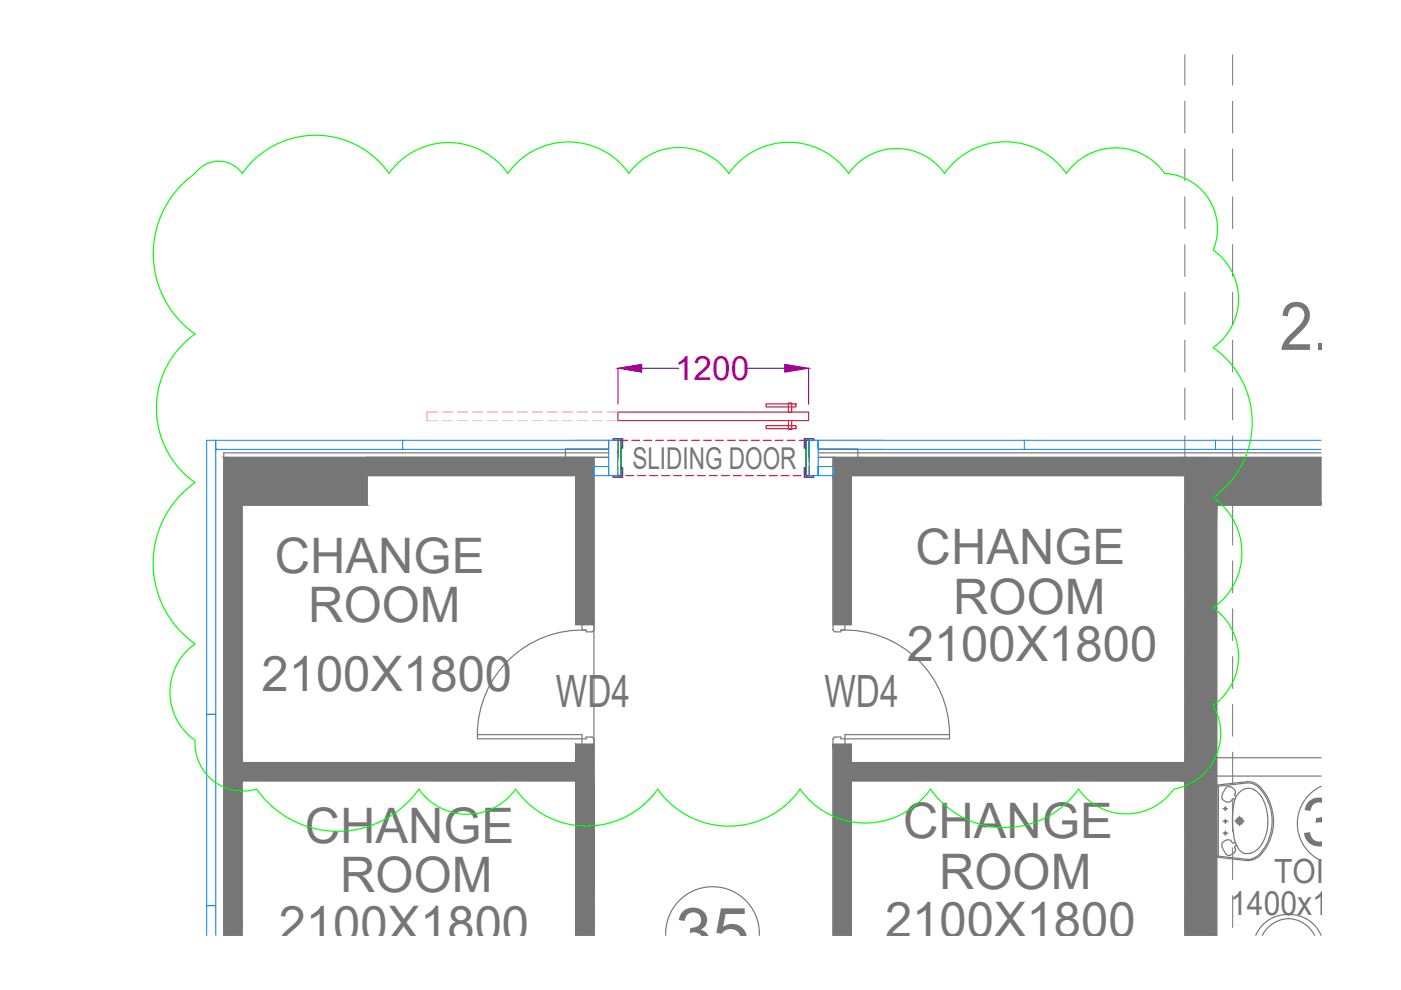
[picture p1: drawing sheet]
<svg xmlns="http://www.w3.org/2000/svg" width="297mm" height="210mm" viewBox="0 0 297 210" stroke-linecap="round" stroke-linejoin="round" font-family="sans-serif">
<!-- layer: 0 -->
<g fill="#767676" stroke="#767676" stroke-width=".21">
<path d="M176.6 157.8l3.9 40.5h-3.9zM176.6 157.8l3.9 40.5v-40.5zM180.5 157.8v40.5z"/>
<path d="M251.2 107.1l5.5 91.2h-5.5zM251.2 107.1l5.5 91.2 1.3-91.2zM258 107.1v91.2h-1.3z"/>
<path d="M180.5 161.7l70.7 3.9v-3.9zM180.5 161.7l70.7 3.9h-70.7z"/>
<path d="M176.6 97l74.6 3.9v-3.9zM176.6 97l74.6 3.9h-74.6z"/>
<path d="M176.6 100.9l3.9 31.5v-31.5zM176.6 100.9l3.9 31.5h-3.9z"/>
<path d="M77.9 97l48 3.9v-3.9zM77.9 97l48 3.9h-48z"/>
<path d="M122 100.9l3.9 31.5v-31.5zM122 100.9l3.9 31.5h-3.9z"/>
<path d="M122 157.8l3.9 3.9v-3.9zM122 157.8l3.9 3.9h-3.9z"/>
<path d="M47.4 107.1l3.9 54.6v-54.6zM47.4 107.1l3.9 54.6h-3.9z"/>
<path d="M47.4 161.7l78.5 3.9v-3.9zM47.4 161.7l78.5 3.9h-78.5z"/>
<path d="M122 165.6l3.9 32.7h-3.9zM122 165.6l3.9 32.7v-32.7zM125.9 165.6v32.7z"/>
<path d="M47.4 196l.8 2.3h-.8zM47.4 196l.8 2.3 3.1-2.3zM48.2 198.3l3.1-2.3v2.3z"/>
<path d="M47.4 165.6l3.9 30.6v-30.6zM47.4 165.6l3.9 30.6h-3.9z"/>
</g>
<g fill="none" stroke="#767676" stroke-width=".25">
<path d="M47.4 97h81.7h-51.2v10.1h-30.5zM47.4 96h81.7M125.9 97v101.3M129.1 95.2h-9.2v1.8M131 97h.1M131 95.2h.1M131 96h.1M131 93.3v3.7v-3.7M173.5 95.2h8.4v1.8M173.5 97h77.7M173.5 96h106.6M176.6 97v36.6l.4 .4h1.3v-.4h.9v-1.2"/>
<path d="M280.1 97h-28.9v10.1h28.9M47.4 107.1v91.2M51.3 107.1v54.6h70.7v-3.9h3.9M77.9 100.9h44.1v31.5h3.9M251.2 100.9h-70.7v31.5h-3.9M251.2 107.1v91.2M258 107.1v91.2M123.4 132.4v1.2h.9v.4h1.2l.4-.4M124.3 133.6a22.2 22.2 0 0 0-23.1 22.2M125.9 133.6h.1M178.3 133.6a22.2 22.2 0 0 1 23 22.2M125.9 156.6l-.4-.3h-1.2v.4h-23.1v-.9h22.2v2"/>
<path d="M125.9 156.7h.1M176.6 157.8h3.9v40.5M179.2 157.8v-2h22.1v.9h-23v-.4h-1.3l-.4 .4v41.6M47.4 165.6h74.6v32.7M51.3 165.6v32.7M180.5 161.7h70.7M180.5 165.6h70.7M258 166.5l6.2-.7a4 4 0 0 1 3.9 2.2 10.5 10.5 0 0 1-1.5 13.8l-.8 .4-1.3 .3-6.5-.8 .3-.5v-14.1zM258 166.7l6.4-.7a4 4 0 0 1 3.6 2.4 10.3 10.3 0 0 1-1.5 13.2l-.4 .2M258 164.5h22.1M258 160.7h22.1M259.3 171.4h.9"/>
<path d="M259.3 174.1h1.1M259.3 176.6h1.1M259.8 171v.9M259.8 173.7v.9M259.8 176.2v.9M261.8 174.1h2M261.9 178.5a.29 .29 0 0 1-.2 .3 .29 .29 0 0 1-.3-.1l-.2-.1a1.17 1.17 0 0 0-1.1-.6 1.17 1.17 0 0 0-1 .8 2.72 2.72 0 0 0 1.4 2.6 1.6 1.6 0 0 0 1.5-1.3l-.2-.7 .4-.1M262.1 168.9l-.2-.1-.2-.3a1.17 1.17 0 0 0-1-1.7l-.2-.1a2.72 2.72 0 0 0-1.4 2.7l.2 .2a1.22 1.22 0 0 0 2.1-.2l.2-.1 .2 .2M262.8 168a2.75 2.75 0 0 1 4.3 .5 9.9 9.9 0 0 1-.1 11.2 2.83 2.83 0 0 1-3.9 .8 7 7 0 0 1-1.7-4.9l-.1-2.6a9.9 9.9 0 0 1 1.1-4.5zM262.8 173.1v2M280.1 166.7a8.7 8.7 0 0 0-5 7.9 8.7 8.7 0 0 0 5 7.9M47.4 196.2h3.9"/>
<path d="M141.2 198.3a9.9 9.9 0 0 1 9.9-10.3 9.9 9.9 0 0 1 9.9 10.3M258 181.5l6.4 .7M266.1 181.8l-1 .4h-.7M266.2 198.3a7.6 7.6 0 0 1 7-4.4 7.6 7.6 0 0 1 6.9 4.4M267.6 198.3a6.1 6.1 0 0 1 5.6-3.5 6.1 6.1 0 0 1 5.5 3.5"/>
<circle cx="259.8" cy="176.6" r=".22"/>
<circle cx="259.8" cy="171.4" r=".22"/>
<circle cx="259.8" cy="174.1" r=".22"/>
<circle cx="262.8" cy="174.1" r=".52"/>
<circle cx="262.8" cy="174.1" r=".37"/>
<circle cx="262.8" cy="174.1" r=".73"/>
</g>
<!-- layer: BEAM -->
<g fill="none" stroke="#767676" stroke-width=".21">
<path d="M251.2 11.6v6.5M261.3 11.6v6.5M251.2 21.4v6.8M251.2 31.6v6.7M261.3 21.4v6.8M261.3 31.6v6.7M251.2 41.7v6.8M251.2 51.9v6.7M261.3 41.7v6.8M261.3 51.9v6.7M251.2 62v6.8M251.2 72.1v6.8"/>
<path d="M261.3 62v6.8M261.3 72.1v6.8M251.2 82.3v6.7M251.2 92.4v4.6M261.3 82.3v6.7M261.3 92.4v4.6M251.2 107.1v8.5M251.2 118.9v6.8M261.3 107.1v8.5M261.3 118.9v6.8M251.2 129.1v6.7M251.2 139.2v6.8"/>
<path d="M261.3 129.1v6.7M261.3 139.2v6.8M251.2 149.3v6.8M251.2 159.5v6.7M261.3 149.3v6.8M261.3 159.5v6.7M251.2 169.6v6.8M251.2 179.8v6.7M261.3 169.6v6.8M261.3 179.8v6.7M251.2 189.9v6.8M261.3 189.9v6.8"/>
</g>
<!-- layer: SECTION -->
<path d="M47.4 96v1" fill="none" stroke="#767676" stroke-width=".25"/>
<!-- layer: WALL PANEL -->
<path d="M43.8 93.3h2v58.2h-2zM85.4 93.3h-39.6v2h39.6M85.4 93.3h43.7v2h-43.7zM125.9 98.9h3.2v2h-3.2zM129.1 93.3h1.9v7.6h-1.9zM171.5 93.3h2v7.6h-2zM173.5 98.9h3.1v2h-3.1zM217.2 93.3v2M257.7 93.3h-84.2v2h84.2M280.1 93.3h-22.4v2h22.4M43.8 151.5h2v40.5h-2zM43.8 198.3v-6.3h2v6.3" fill="none" stroke="#007fff" stroke-width=".21"/>
<!-- layer: HATCH -->
<g fill="#767676" stroke="#767676" stroke-width=".21">
<path d="M251.2 97h28.9v9.6z"/>
<path d="M47.4 97l30.5 10.1v-10.1zM47.4 97l30.5 10.1h-30.5z"/>
<path d="M251.2 107.1h28.9v-.5zM251.2 97l28.9 9.6-28.9 .5z"/>
</g>
<!-- layer: 0 -->
<g fill="#139b48" stroke="#139b48" stroke-width=".21">
<path d="M131 93.3v3.7zM131 93.3v3.7zM131 93.3h.7zM131 93.3h.7zM131.7 93.3v7.6zM131.7 93.3v7.6zM131 100.9h.7zM131 100.9h.7z"/>
<path d="M171.5 93.3v3.7zM171.5 93.3v3.7zM170.9 93.3h.6zM170.9 93.3h.6zM170.9 93.3v7.6zM170.9 93.3l-.1 7.6zM170.9 100.9h.6zM170.8 100.9h.7z"/>
</g>
<path d="M130 93h2v2h-.3v-1.7h-1.7zM170.5 99.2h.4v1.7h1.6v.3h-2zM170.5 93h2v.3h-1.6v1.7h-.4zM130 100.9h1.7v-1.7h.3v2h-2z" fill="none" stroke="#293189" stroke-width=".25"/>
<g fill="none" stroke="#f00" stroke-width=".21">
<path d="M131 98.8v2.1h.8M131 96.3v1.6M133.1 93.3h-2.1v2.1M133.9 93.3h1.7M136.5 93.3h1.7M139 93.3h1.7M141.5 93.3h1.7M144.1 93.3h1.7M146.6 93.3h1.7M149.2 93.3h1.6M151.7 93.3h1.7M154.2 93.3h1.7"/>
<path d="M156.8 93.3h1.6M159.3 93.3h1.7M161.8 93.3h1.7M164.4 93.3h1.6M166.9 93.3h1.7M169.4 93.3h2.1v2.1M171.5 98.8v2.1h-.8M171.5 96.3v1.6M132.7 100.9h1.7M135.2 100.9h1.7M137.7 100.9h1.7M140.3 100.9h1.7"/>
<path d="M142.8 100.9h1.7M145.3 100.9h1.7M147.9 100.9h1.7M150.4 100.9h1.7M153 100.9h1.6M155.5 100.9h1.7M158 100.9h1.7M160.6 100.9h1.6M163.1 100.9h1.7M165.6 100.9h1.7M168.2 100.9h1.6"/>
</g>
<path d="M131 87.4h40.4v1.8h-40.4zM162.4 90.3h6.4v.6h-6.4zM162.4 85.6h6.4v.7h-6.4zM167.1 89.1h.8v2h-.8zM167.1 85.5h.8v1.9h-.8z" fill="none" stroke="#b80000" stroke-width=".21"/>
<g fill="none" stroke="#ff9f7f" stroke-width=".21">
<path d="M92.8 87.4h-2.3v1.8h2.3M93.9 89.2h2.1M93.9 87.4h2.1M97 89.2h2.1M97 87.4h2.1M100.2 89.2h2.1M100.2 87.4h2.1M103.4 89.2h2.1M103.4 87.4h2.1M106.5 89.2h2.2M106.5 87.4h2.2M109.7 89.2h2.1"/>
<path d="M109.7 87.4h2.1M112.9 89.2h2.1M112.9 87.4h2.1M116 89.2h2.2M116 87.4h2.2M119.2 89.2h2.1M119.2 87.4h2.1M122.4 89.2h2.1M122.4 87.4h2.1M125.5 89.2h2.2M125.5 87.4h2.2M128.7 87.4h2.3v1.8h-2.3"/>
</g>
<path d="M131 78.1v7.6M171.4 78.1v7.6" fill="none" stroke="#d0d" stroke-width=".25"/>
<path d="M136.1 78.1h7.8M158.5 78.1h7.9" fill="none" stroke="#8a00b8" stroke-width=".25"/>
<g fill="#8a00b8" stroke="#8a00b8" stroke-width=".21">
<path d="M131 78.1l5.1-.9v1.7z"/>
<path d="M166.4 77.2l5 .9-5 .8z"/>
</g>
<path d="M38.8 38.9l2.8-2.4a6.1 6.1 0 0 1 9.8 .3 19 19 0 0 1 31.1 0 15.4 15.4 0 0 1 25.2 0 15.7 15.7 0 0 1 25.7 0 12.9 12.9 0 0 1 21.1 0 15.5 15.5 0 0 1 25.4 0 12.4 12.4 0 0 1 20.4 0 15.8 15.8 0 0 1 25.8 0 12.7 12.7 0 0 1 20.9 0 11.7 11.7 0 0 1 10.2 16.2 12.6 12.6 0 0 1 0 20.7 19.4 19.4 0 0 1 0 31.8 14.3 14.3 0 0 1 0 23.4 12.6 12.6 0 0 1 0 20.6 12 12 0 0 1-8.3 17.8 12.3 12.3 0 0 1-20.2 0 19.2 19.2 0 0 1-31.4 0 16.9 16.9 0 0 1-27.7 0 18.4 18.4 0 0 1-30.2 0 18.4 18.4 0 0 1-30.1 0 12.5 12.5 0 0 1-20.5 0 21 21 0 0 1-34.4 0 10.2 10.2 0 0 1-13-10.3 12.5 12.5 0 0 1 0-20.5 20.9 20.9 0 0 1 0-34.2 19.2 19.2 0 0 1 0-31.5 20.8 20.8 0 0 1-2.6-31.9z" fill="none" stroke="#0f0" stroke-width=".25"/>
<g font-size="14.2" fill="#767676">
<text x="271.3" y="74.2">2.9 M</text>
<text x="275.9" y="179.3">36A</text>
<text x="143.2" y="202.6">35</text>
</g>
<g font-size="10.4" fill="#767676">
<text x="194.1" y="119.6">CHANGE</text>
<text x="58.3" y="121.6">CHANGE</text>
<text x="65.4" y="131.8">ROOM</text>
<text x="202.1" y="130.2">ROOM</text>
<text x="192.3" y="140.1">2100X1800</text>
<text x="55.5" y="146.5">2100X1800</text>
<text x="64.6" y="178.8">CHANGE</text>
<text x="191.5" y="177.7">CHANGE</text>
<text x="72.1" y="189.2">ROOM</text>
<text x="199.1" y="188.5">ROOM</text>
<text x="59.1" y="199.6">2100X1800</text>
<text x="187.6" y="198.8">2100X1800</text>
</g>
<g font-size="9.4" fill="#767676">
<text x="117.9" y="149.8">WD4</text>
<text x="174.8" y="149.8">WD4</text>
</g>
<text font-size="7.1" fill="#b8008a" x="143.1" y="80.6">1200</text>
<g font-size="7.1" fill="#767676">
<text x="270.2" y="187.2">TOI.</text>
<text x="260.8" y="194">1400x1600</text>
</g>
<text font-size="6.4" fill="#767676" x="134.1" y="99.5">SLIDING DOOR</text>
</svg>
